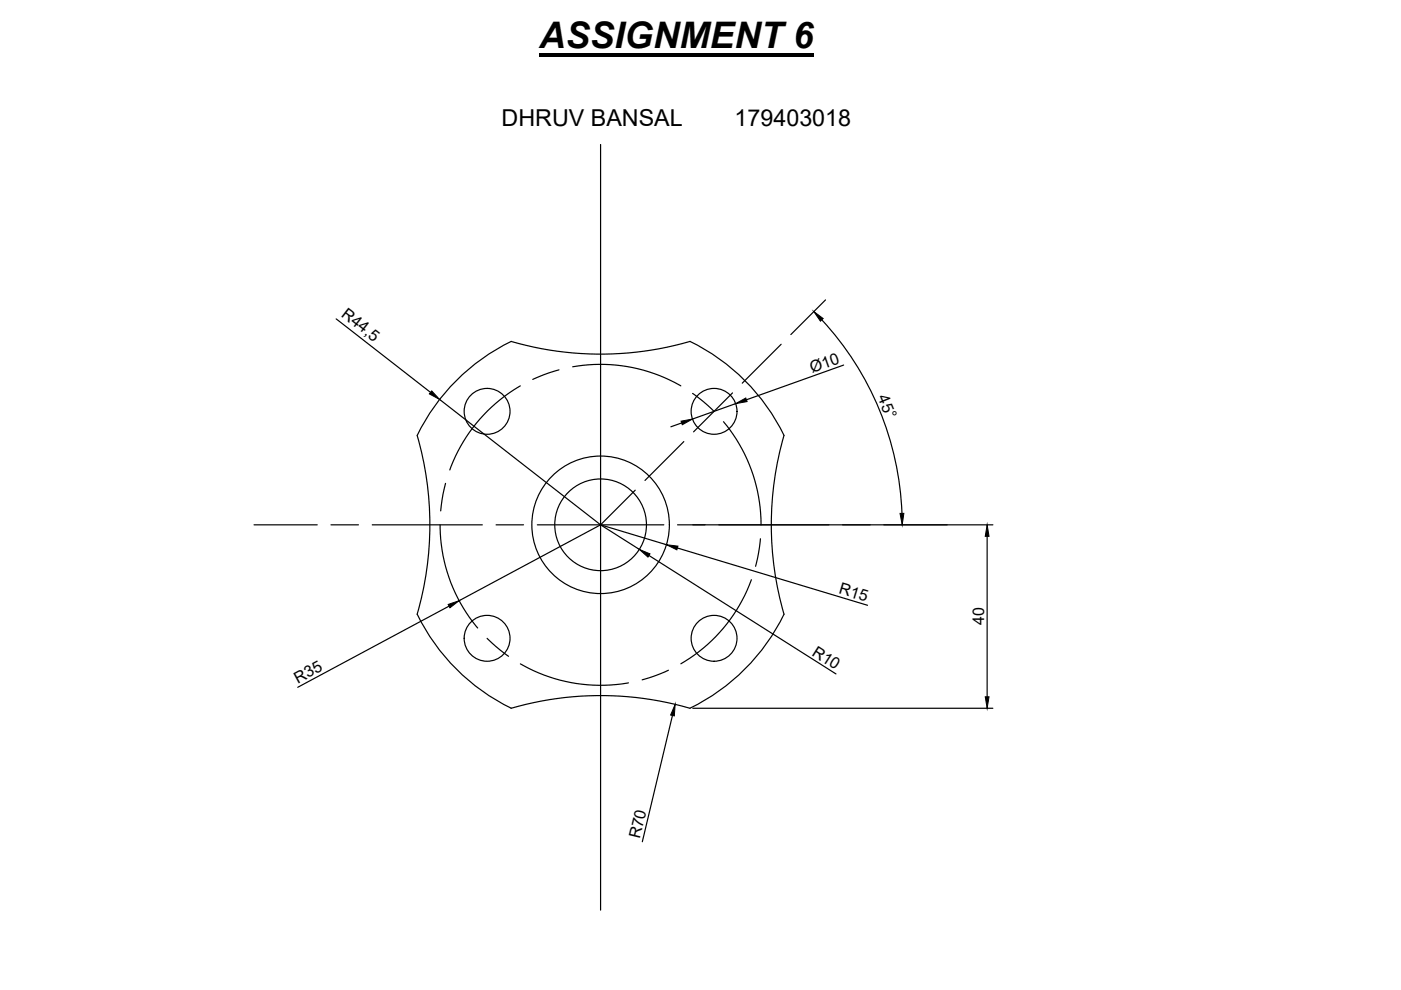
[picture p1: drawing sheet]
<svg xmlns="http://www.w3.org/2000/svg" width="297mm" height="210mm" viewBox="0 0 297 210" stroke-linecap="round" stroke-linejoin="round" font-family="sans-serif">
<!-- layer: 0 -->
<g fill="none" stroke="#000" stroke-width=".25">
<path d="M127.3 30.6v162.4M71.3 67.6l20 15.6M118.5 78.4l-3.1 1-2.4 1M121.4 77.8a34.1 34.1 0 0 1 22.9 4M165.6 73l-8.2 8.2M174.2 67.8a63.9 63.9 0 0 1 17 41M175 63.6l-7.3 7.3M178.9 77.4l-20.6 7.4M93.2 84.7l34.1 26.6M96.2 81.3a43.3 43.3 0 0 1 12.2-8.9 68 68 0 0 0 37.9 0 43.3 43.3 0 0 1 19.9 19.9 68 68 0 0 0 0 37.9 43.3 43.3 0 0 1-19.9 20 68.4 68.4 0 0 0-37.9 0 43.4 43.4 0 0 1-20-20 68.2 68.2 0 0 0 .1-37.9 43.3 43.3 0 0 1 7.7-11zM110.3 81.8a34 34 0 0 0-14.9 17.8M144.5 89.7l-2.3 .8"/>
<path d="M145 93.6l-8.3 8.3M146.8 83.4l2.3 1.7 2.3 2.1M153.4 89.4a34 34 0 0 1 8 21.9M155.3 83.3l-8.2 8.3M156 85.6l-9.2 3.3M53.9 111.3h13.4M70.2 111.3h5.8M78.9 111.3h23.4M93.3 111.3a33.9 33.9 0 0 0 8 21.9M94.5 102.5l-.6 2.2-.5 3.6M105.2 111.3h5.8M113.9 111.3h26.8"/>
<path d="M127.3 111.3l-30 16.1M127.3 111.3l14 4.2M127.3 111.3l8.2 5.2M134.7 103.9l-7.4 7.4M137.6 117.8l39.6 25.1M143.6 116.2l40.3 12.1M143.7 111.3h66.8M161.2 114.2l-.4 3-.6 2.9M209.3 113.7v34M95.2 128.5l-32.1 17.2M103.3 135.3l1.8 1.8 2.7 2.1M159.3 122.9a34 34 0 0 1-14.9 17.8"/>
<path d="M110.3 140.8a34 34 0 0 0 23 4M141.7 142.1l-2.9 1.2-2.6 .8M142.6 151.7l-6.4 26.8M146.9 150.2h63.6"/>
<circle cx="103.3" cy="87.2" r="4.9"/>
<circle cx="151.4" cy="87.2" r="4.9"/>
<circle cx="127.3" cy="111.3" r="14.6"/>
<circle cx="127.3" cy="111.3" r="9.7"/>
<circle cx="103.3" cy="135.3" r="4.9"/>
<circle cx="151.4" cy="135.3" r="4.9"/>
</g>
<path d="M172.5 66.1l2 1.4-.6 .6zM91.5 82.9l1.7 1.8-2.2-1.2zM144.4 89.3l2.4-.4-2.1 1.2zM156 85.6l2.1-1.2 .3 .7zM135.5 116.5l2.3 .9-.4 .7zM141.3 115.5l2.4 .3-.2 .8zM190.8 108.9l.8-.1-.3 2.5zM209.3 111.3l.4 2.4h-.8zM95 128.2l2.3-.8-1.9 1.5zM143.1 149.3l-.1 2.5-.8-.2zM208.9 147.7h.8l-.4 2.5z" fill="#000" stroke="#000" stroke-width=".21"/>
<path d="M114.3 11.3h58.2v.9h-58.2z" fill="#000"/>
<text font-size="7.8" x="114.3" y="10.2">ASSIGNMENT 6</text>
<g font-size="4.9">
<text x="106.3" y="26.6">DHRUV BANSAL</text>
<text x="155.8" y="26.6">179403018</text>
</g>
<g font-size="3.4">
<text x="72.2" y="67" transform="rotate(38 72.2 67)">R44,5</text>
<text x="172.2" y="79" transform="rotate(-20 172.2 79)">Ø10</text>
<text x="186.1" y="84.3" transform="rotate(67 186.1 84.3)">45°</text>
<text x="177.7" y="125.8" transform="rotate(17 177.7 125.8)">R15</text>
<text x="208.6" y="132.5" transform="rotate(-90 208.6 132.5)">40</text>
<text x="172" y="138.8" transform="rotate(32 172 138.8)">R10</text>
<text x="63.1" y="145" transform="rotate(-28 63.1 145)">R35</text>
<text x="135.6" y="178" transform="rotate(-77 135.6 178)">R70</text>
</g>
</svg>
